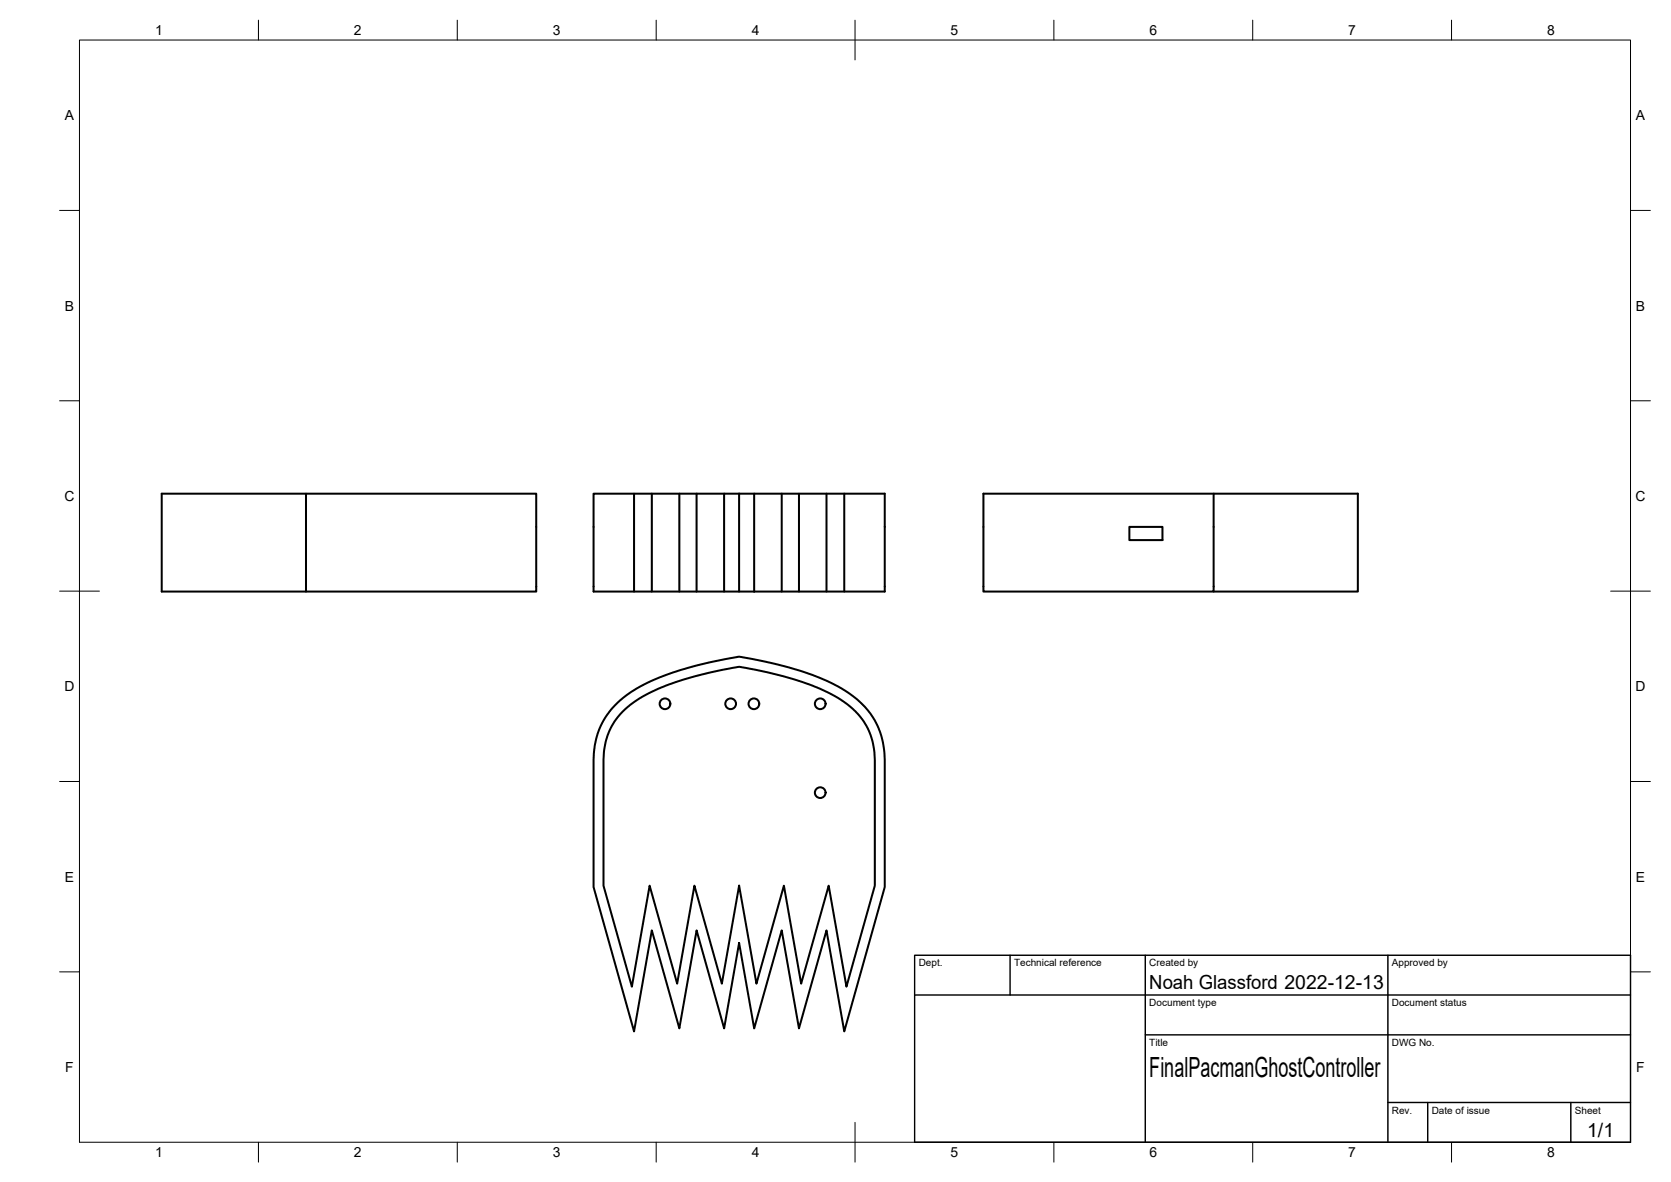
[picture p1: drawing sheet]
<svg xmlns="http://www.w3.org/2000/svg" width="420mm" height="297mm" viewBox="0 0 420 297" stroke-linecap="round" stroke-linejoin="round" font-family="sans-serif">
<!-- layer: Visible -->
<g fill="none" stroke="#000" stroke-width=".51">
<path d="M76.9 124.1v24.6h57.9v-24.6h-94.1v24.6h36.2M159.4 124.1v24.6M163.9 124.1v24.6M170.8 124.1v24.6M175.2 124.1v24.6M182.1 124.1v24.6M185.8 124.1h36.7v24.6h-32.9M185.8 124.1h-36.6v24.6h40.4M185.8 124.1v24.6M189.6 124.1v24.6M196.6 124.1v24.6M200.9 124.1v24.6"/>
<path d="M207.8 124.1v24.6M212.3 124.1v24.6M284 132.4h8.3v3.3h-8.3zM305.2 124.1v24.6h-57.9v-24.6h94.1v24.6h-36.2M154.6 177.3l2.1-1.9 2-1.5 2.8-1.7 3.7-1.7a87.2 87.2 0 0 1 21.1-5.4l1.2 .2a76.2 76.2 0 0 1 22.4 6.8l2.8 1.6 2.6 1.9a19.3 19.3 0 0 1 7.2 15.7v31.6l-10.2 36.3-4.5-25.4-6.9 24.6-4.3-24.6-7 24.6-3.8-21.4-3.7 21.4-6.9-24.6-4.4 24.6-6.9-24.6-4.5 25.4-10.2-36.3v-31.6a19.2 19.2 0 0 1 5.4-14zM156.5 178.9l1.9-1.7 2.4-1.7 2.3-1.3 3.9-1.7a92.6 92.6 0 0 1 18.8-4.9l.9 .1a75.2 75.2 0 0 1 22.2 6.7l3.4 2 2.9 2.5a16.8 16.8 0 0 1 4.8 12.4v31.3l-7.2 25.4-4.4-25.4-7 24.6-4.3-24.6-6.9 24.6-4.4-24.6-4.3 24.6-6.9-24.6-4.3 24.6-7-24.6-4.4 25.4-7.2-25.4v-31.3a17 17 0 0 1 4.8-12.4z"/>
<circle cx="167.2" cy="176.9" r="1.34"/>
<circle cx="183.7" cy="176.9" r="1.34"/>
<circle cx="189.6" cy="176.9" r="1.34"/>
<circle cx="206.2" cy="176.9" r="1.34"/>
<circle cx="206.2" cy="199.2" r="1.34"/>
</g>
<!-- layer: BORDER -->
<g fill="none" stroke="#000" stroke-width=".25">
<path d="M20 10.1h390v276.9h-390zM65 5.1v5M115 5.1v5M165 5.1v5M215 5.1v10M265 5.1v5M315 5.1v5M365 5.1v5M15 52.9h5M410 52.9h5M15 100.7h5M410 100.7h5"/>
<path d="M15 148.6h10M405 148.6h10M15 196.4h5M410 196.4h5M15 244.2h5M410 244.2h5M65 287v5M115 287v5M165 287v5M215 282.1v9.9M265 287v5M315 287v5"/>
<path d="M365 287v5"/>
</g>
<!-- layer: TITLEBLOCK -->
<path d="M230 240.1h180v46.9h-180zM230 250h180M254 240.1v9.9M288 240.1v46.9M349 240.1v46.9M288 260.1h122M349 277.1h61M359 277.1v9.9M395 277.1v9.9" fill="none" stroke="#000" stroke-width=".36"/>
<text font-size="7" x="289" y="270.6">FinalPacmanGhostController</text>
<g font-size="4.9">
<text x="289" y="248.5">Noah Glassford 2022-12-13</text>
<text x="399.1" y="285.7">1/1</text>
</g>
<g font-size="3.5">
<text x="39" y="8.8">1</text>
<text x="89" y="8.8">2</text>
<text x="139" y="8.8">3</text>
<text x="189" y="8.8">4</text>
<text x="239" y="8.8">5</text>
<text x="289" y="8.8">6</text>
<text x="339" y="8.8">7</text>
<text x="389" y="8.8">8</text>
<text x="16.3" y="30.2">A</text>
<text x="411.3" y="30.2">A</text>
<text x="16.3" y="78">B</text>
<text x="411.3" y="78">B</text>
<text x="16.2" y="125.9">C</text>
<text x="411.2" y="125.9">C</text>
<text x="16.2" y="173.7">D</text>
<text x="411.2" y="173.7">D</text>
<text x="16.3" y="221.6">E</text>
<text x="411.3" y="221.6">E</text>
<text x="16.4" y="269.4">F</text>
<text x="411.4" y="269.4">F</text>
<text x="39" y="290.8">1</text>
<text x="89" y="290.8">2</text>
<text x="139" y="290.8">3</text>
<text x="189" y="290.8">4</text>
<text x="239" y="290.8">5</text>
<text x="289" y="290.8">6</text>
<text x="339" y="290.8">7</text>
<text x="389" y="290.8">8</text>
</g>
<g font-size="2.5">
<text x="231" y="242.9">Dept.</text>
<text x="255" y="242.9">Technical reference</text>
<text x="289" y="242.9">Created by</text>
<text x="350" y="242.9">Approved by</text>
<text x="289" y="252.8">Document type</text>
<text x="350" y="252.8">Document status</text>
<text x="289" y="262.9">Title</text>
<text x="350" y="262.9">DWG No.</text>
<text x="350" y="279.9">Rev.</text>
<text x="360" y="279.9">Date of issue</text>
<text x="396" y="279.9">Sheet</text>
</g>
</svg>
